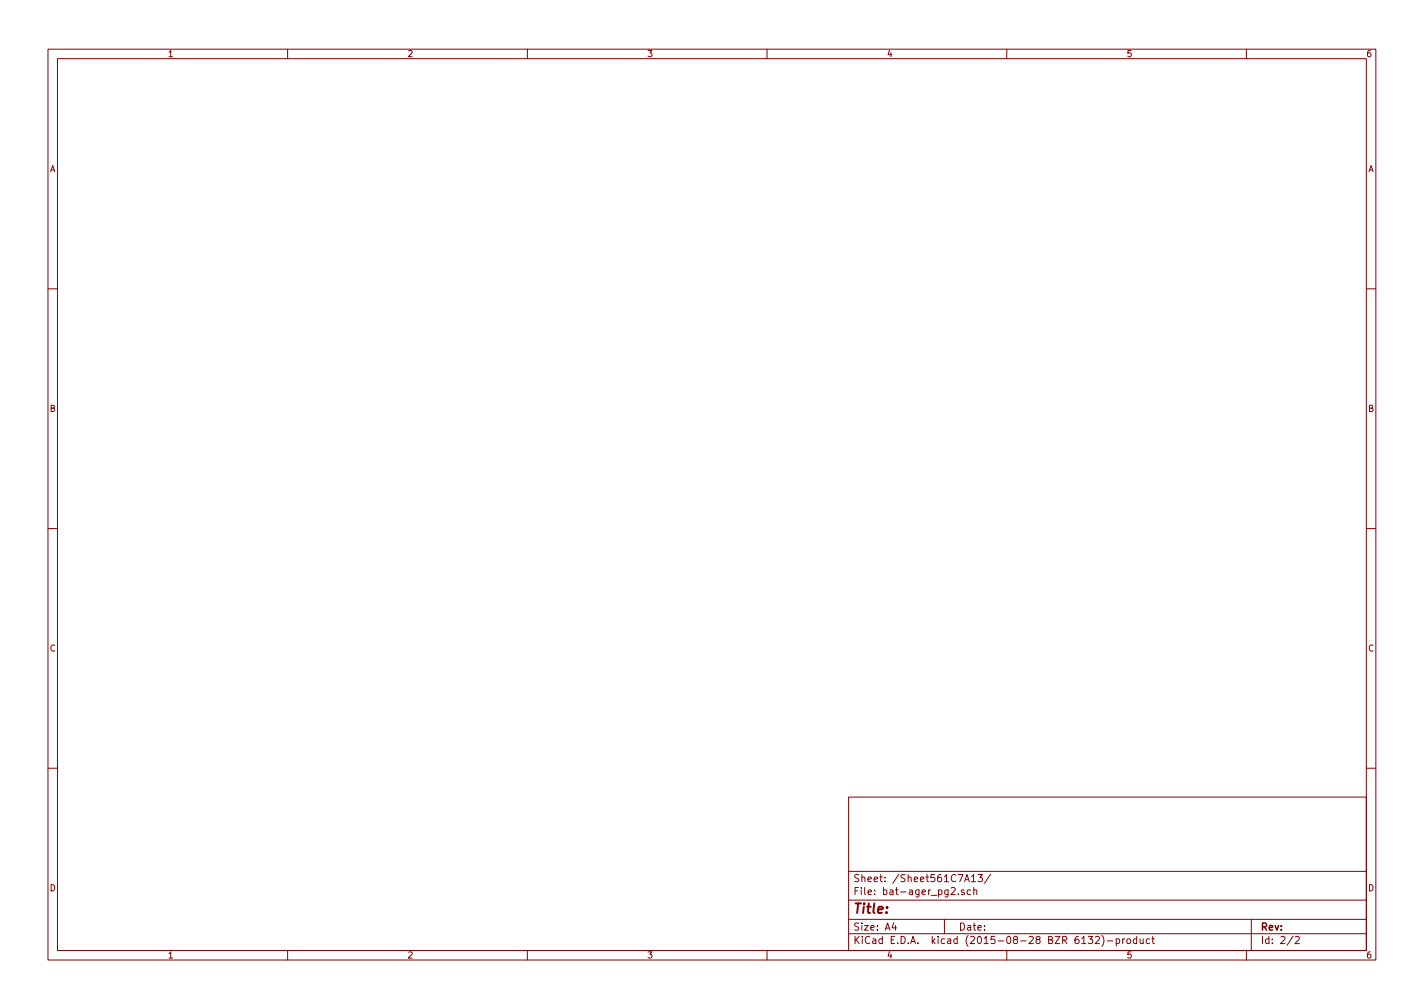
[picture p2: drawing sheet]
<svg xmlns="http://www.w3.org/2000/svg" width="297mm" height="210mm" viewBox="0 0 297 210" stroke-linecap="round" stroke-linejoin="round" font-family="sans-serif">
<g fill="none" stroke="#840000" stroke-width=".21">
<path d="M10 10.3h277v189.9h-277zM12 12.2h273v186.1h-273zM60 10.3v1.9M110 10.3v1.9M160 10.3v1.9M210 10.3v1.9M260 10.3v1.9M10 60.2h2M285 60.2h2M10 110.3h2M285 110.3h2M10 160.2h2"/>
<path d="M177 166.3h108v32h-108zM285 160.2h2M60 198.3v1.9M110 198.3v1.9M160 198.3v1.9M177 194.8h108M177 191.8h108M177 187.8h108M177 181.8h108M186.4 192.5l-.3 1h.9M186.8 193v1M197 191.8v3"/>
<path d="M199.9 186.5v.1M201.1 185.7l-.3-.1-.3 .2 .1 .2 .5 .2v.3h-.6M201.2 183.9l.5-1.5 .5 1.5M201.3 183.5h.8M202.5 185.7l-.5-.1-.2 .3v.6l.2 .1 .5-.1M202.6 182.8l.5-.4v1.5M202.6 183.9h.9M203.1 185.7l.2-.1 .4 .1 .1 .9M203.1 185.1v1.5M204 182.4h.9l-.5 .6 .5 .1v.7l-.3 .1-.6-.1M206.6 182.3l-1.2 2M210 198.3v1.9"/>
<path d="M227 195.3h.9l-.5 .6 .5 .1v.7l-.2 .1-.7-.1M228.5 195.5l.6-.2 .3 .5-1 1h1M229.8 195.1a1.71 1.71 0 0 1 0 2.3M231 196.3h1.1M232.8 195.9l.5-.1 .3 .3-.2 .6h-.6M232.8 195.8v1.5M234.2 195.8v1M234.6 195.8l-.4 .3M235.1 196l.2-.2 .5 .2v.5l-.1 .2-.4 .1-.2-.1zM237.1 195.9l-.4-.1-.3 .3 .1 .6 .2 .1 .4-.1M237.1 195.3v1.5M237.8 195.8l.1 .9 .4 .1 .2-.1"/>
<path d="M238.5 195.8v1M239.8 195.9l-.4-.1-.3 .3 .1 .6 .2 .1 .4-.1M240.3 195.8h.5M240.5 195.3v1.3l.3 .2M260 198.3v1.9M261 191.8v6.5M269.7 195.2l-1.2 2M270.2 195.5l.6-.2 .2 .5-.9 1h.9"/>
</g>
<text font-size="2.8" fill="#840000" x="178" y="190.5">Title:</text>
<g font-size="2.1" fill="#840000">
<text x="178" y="184">Sheet: /Sheet561C7A13/</text>
<text x="178" y="186.7">File: bat-ager_pg2.sch</text>
<text x="178" y="196.9">KiCad E.D.A. kicad (2015-08-28 BZR 6132)-product</text>
<text x="178" y="194.1">Size: A4</text>
<text x="200" y="194.1">Date:</text>
<text x="263" y="194.1">Rev:</text>
<text x="263" y="196.9">Id: 2/2</text>
</g>
<g font-size="1.8" fill="#840000">
<text x="35" y="11.9">1</text>
<text x="85" y="11.9">2</text>
<text x="135" y="11.9">3</text>
<text x="185" y="11.9">4</text>
<text x="235" y="11.9">5</text>
<text x="285" y="11.9">6</text>
<text x="10.4" y="35.9">A</text>
<text x="285.4" y="35.9">A</text>
<text x="10.4" y="85.9">B</text>
<text x="285.4" y="85.9">B</text>
<text x="10.4" y="135.9">C</text>
<text x="285.4" y="135.9">C</text>
<text x="10.4" y="185.9">D</text>
<text x="285.4" y="185.9">D</text>
<text x="35" y="199.9">1</text>
<text x="85" y="199.9">2</text>
<text x="135" y="199.9">3</text>
<text x="185" y="199.9">4</text>
<text x="235" y="199.9">5</text>
<text x="285" y="199.9">6</text>
</g>
</svg>
